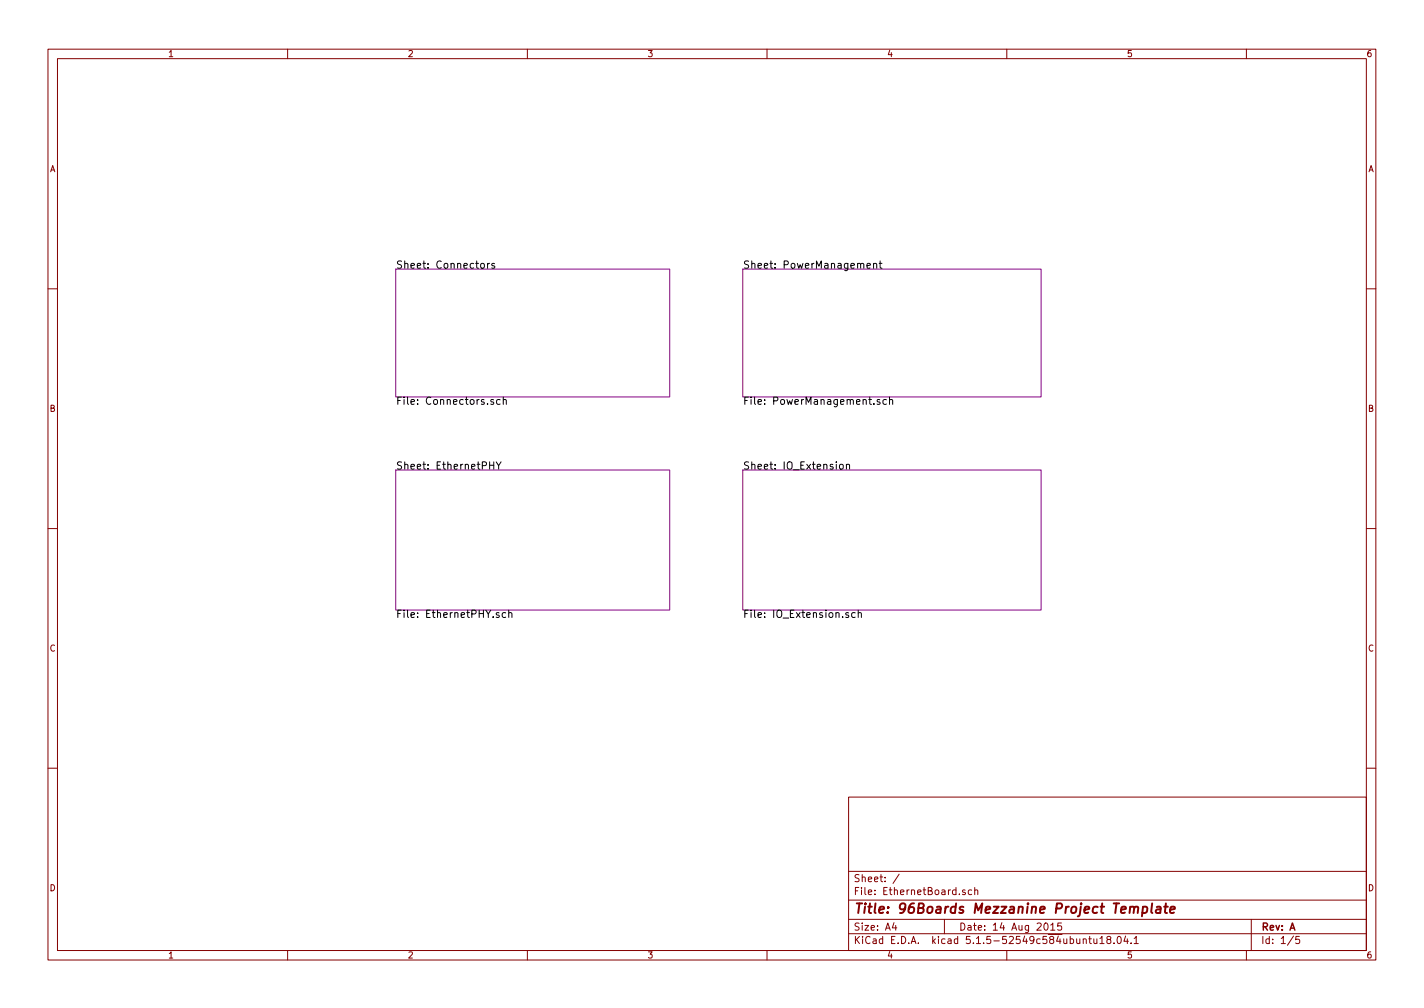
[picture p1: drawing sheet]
<svg xmlns="http://www.w3.org/2000/svg" width="297mm" height="210mm" viewBox="0 0 297 210" stroke-linecap="round" stroke-linejoin="round" font-family="sans-serif">
<g fill="none" stroke="#840000" stroke-width=".21">
<path d="M10 10.3h277v189.9h-277zM12 12.2h273v186.1h-273zM60 10.3v1.9M110 10.3v1.9M160 10.3v1.9M210 10.3v1.9M260 10.3v1.9M10 60.2h2M285 60.2h2M10 110.3h2M285 110.3h2M10 160.2h2"/>
<path d="M177 166.3h108v32h-108zM285 160.2h2M60 198.3v1.9M110 198.3v1.9M160 198.3v1.9M177 194.8h108M177 191.8h108M177 187.8h108M177 181.8h108M186.5 192.5l-.4 1h1M186.8 193v1M187.6 182.3l-1.3 2"/>
<path d="M197 191.8v3M201.3 185.7l-.3-.1-.2 .2v.2l.5 .2v.3h-.5M202.7 185.7l-.4-.1-.3 .3 .1 .6h.6M203.3 185.7l.3-.1 .3 .1 .1 .9M203.3 185.1v1.5M210 198.3v1.9M217.9 192.7l.2-.2a.8 .8 0 0 1 .5 .8 .8 .8 0 0 1-.5 .7l-.3-.5zM219.2 193l.4-.5v1.5M219.2 194h.8M221.4 192.5h-.7l-.1 .7 .2-.1 .5 .1 .1 .7-.2 .1-.6-.1M226 196l.2-.2 .3 .1 .1 .9M227.1 195.8h.6"/>
<path d="M227.3 195.3v1.3l.4 .2M228.2 195.8v.9l.4 .1 .2-.1M228.8 195.8v1M229.4 195.8l.5-.5v1.5M229.4 196.8h.9M231.2 196l-.3-.2v-.3l.3-.2 .4 .1 .1 .2-.1 .3-.6 .1-.1 .3v.4l.3 .1 .4-.1 .1-.2v-.2l-.3-.3M232.4 196.7v.1M233.1 195.5l.3-.2a.8 .8 0 0 1 .5 .8 .8 .8 0 0 1-.5 .7l-.3-.1-.1-.4zM234.8 195.2l-.4 1.1h1M235.2 195.8v1M235.9 196.7v.1M236.6 195.8l.4-.5v1.5"/>
<path d="M236.6 196.8h.8M260 198.3v1.9M261 191.8v6.5M269.8 195.2l-1.2 2M271 195.3h-.7v.7h.7l.1 .2-.1 .5-.2 .1-.5-.1"/>
</g>
<path d="M236.6 189.4l.3-.3 .5 .1-.1 1.2M238.4 189.2h.8l.1 .3v.6a.66 .66 0 0 1-1 .2M238.4 189.1l-.2 2M240.3 188.4l-.2 1.8 .3 .2M241.3 189.2h.8l-.1 1.2M242.1 189.6l-.7 .1a.4 .4 0 0 0-.3 .3 .4 .4 0 0 0 .2 .4l.7-.1M242.8 189.1h.8M243.2 188.4l-.2 1.8 .1 .1 .3 .1M244.1 189.8l1-.2-.1-.4h-.8l-.2 1 .3 .2 .6-.1" fill="none" stroke="#840000" stroke-width=".41"/>
<path d="M82.5 56.1h57.2v26.7h-57.2zM154.9 56.1h62.3v26.7h-62.3zM82.5 98h57.2v29.2h-57.2zM154.9 98h62.3v29.2h-62.3z" fill="none" stroke="#840084" stroke-width=".21"/>
<g fill="none" stroke="#000" stroke-width=".21">
<path d="M100.3 55.1l.2-.2 .5 .2v.5l-.1 .3-.4 .1-.2-.2zM101.7 54.9v1.1M102.1 54.9l-.4 .3M103.1 55l-.3-.1-.2 .2v.3l.5 .1v.4h-.5M180.8 55.4l.8-.1-.1-.3-.4-.1-.3 .2 .1 .8h.6M182.2 55.1l.2-.2 .4 .1 .1 1M182.2 54.9v1.1M183.4 54.9h.6M183.6 54.4v1.3l.4 .3M102.1 97h.9M102.9 83.4l-.3-.1-.2 .2v.3l.5 .1v.4h-.5M103 96.3v1.6"/>
<path d="M103.5 96.3l.5 .8 .5-.8M104 97.1v.8M104.3 83.4l-.4-.1-.3 .3 .1 .7h.6M105 83.5l.2-.2 .3 .1 .1 .9M105 82.8v1.5M175.2 97l.2-.2 .4 .2 .1 .6-.1 .2-.4 .1-.2-.2zM176.6 97l.2-.2 .3 .1 .1 1M176.6 96.8v1.1M183.5 83.4l-.3-.1-.2 .2v.3l.5 .1v.4h-.5M184.9 83.4l-.4-.1-.3 .3 .1 .7h.6M185.5 83.5l.3-.2 .3 .1 .1 .9M185.5 82.8v1.5"/>
<path d="M104.1 127.9l-.4-.1-.2 .2 .1 .2 .5 .2v.3h-.6M105.5 127.9l-.5-.1-.3 .3 .2 .6h.6M106.1 127.9l.2-.1 .4 .1 .1 .9M106.1 127.3v1.5M177 127.9l-.4-.1-.2 .2 .1 .2 .5 .2v.3h-.6M178.4 127.9l-.5-.1-.3 .3 .2 .6h.6M179 127.9l.2-.1 .4 .1 .1 .9M179 127.3v1.5"/>
</g>
<text font-size="2.8" fill="#840000" x="178" y="190.5">Title: 96Boards Mezzanine Project Template</text>
<g font-size="2.1">
<text x="82.5" y="56">Sheet: Connectors</text>
<text x="154.9" y="56">Sheet: PowerManagement</text>
<text x="82.5" y="84.4">File: Connectors.sch</text>
<text x="154.9" y="84.4">File: PowerManagement.sch</text>
<text x="82.5" y="97.9">Sheet: EthernetPHY</text>
<text x="154.9" y="97.9">Sheet: IO_Extension</text>
<text x="82.5" y="128.9">File: EthernetPHY.sch</text>
<text x="154.9" y="128.9">File: IO_Extension.sch</text>
</g>
<g font-size="2.1" fill="#840000">
<text x="178" y="184">Sheet: /</text>
<text x="178" y="186.7">File: EthernetBoard.sch</text>
<text x="178" y="196.9">KiCad E.D.A. kicad 5.1.5-52549c584ubuntu18.04.1</text>
<text x="178" y="194.1">Size: A4</text>
<text x="200" y="194.1">Date: 14 Aug 2015</text>
<text x="263" y="194.1">Rev: A</text>
<text x="263" y="196.9">Id: 1/5</text>
</g>
<g font-size="1.8" fill="#840000">
<text x="35" y="11.9">1</text>
<text x="85" y="11.9">2</text>
<text x="135" y="11.9">3</text>
<text x="185" y="11.9">4</text>
<text x="235" y="11.9">5</text>
<text x="285" y="11.9">6</text>
<text x="10.4" y="35.9">A</text>
<text x="285.4" y="35.9">A</text>
<text x="10.4" y="85.9">B</text>
<text x="285.4" y="85.9">B</text>
<text x="10.4" y="135.9">C</text>
<text x="285.4" y="135.9">C</text>
<text x="10.4" y="185.9">D</text>
<text x="285.4" y="185.9">D</text>
<text x="35" y="199.9">1</text>
<text x="85" y="199.9">2</text>
<text x="135" y="199.9">3</text>
<text x="185" y="199.9">4</text>
<text x="235" y="199.9">5</text>
<text x="285" y="199.9">6</text>
</g>
</svg>
